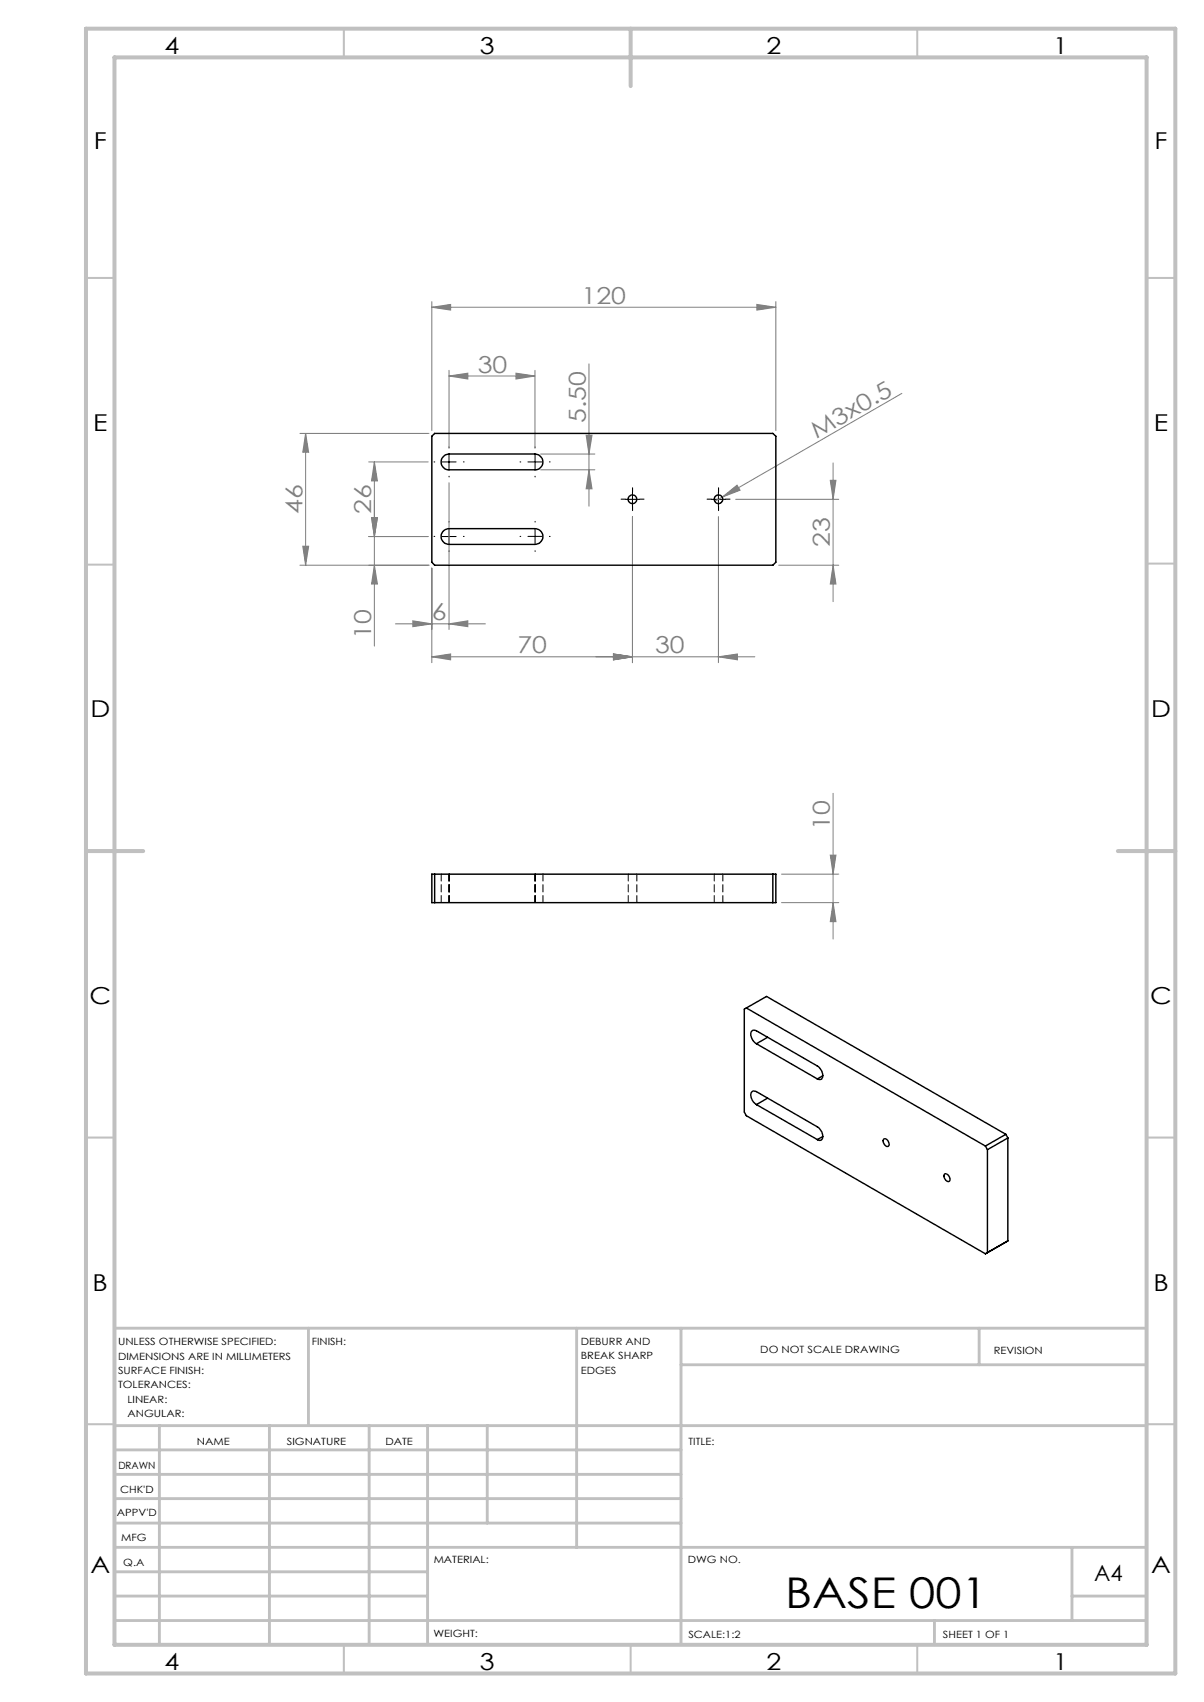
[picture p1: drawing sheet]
<svg xmlns="http://www.w3.org/2000/svg" width="210mm" height="297mm" viewBox="0 0 210 297" stroke-linecap="round" stroke-linejoin="round" font-family="sans-serif">
<g fill="none" stroke="#808080" stroke-width=".18">
<path d="M75.3 53.6l3.3-.5v1zM75.3 52.6v22.5M75.3 53.6h60M132 53.1l3.3 .5-3.3 .5zM135.3 52.6v22.5M52.3 75.6h22.5M53.3 75.6v23M53.3 75.6l.5 3.3h-1zM78.3 65.6l3.3-.5v1zM78.3 64.6v13.6M78.3 65.6h15M90 65.1l3.3 .5-3.3 .5z"/>
<path d="M93.3 64.6v13.6M94.3 79.2h9.5M102.2 75.9h1.1l-.6 3.3zM102.7 63.5v24.8M157.3 68.6l-31.3 18.1M52.3 98.6h22.5M52.8 95.3h1l-.5 3.3zM64.3 93.6h10.4M64.3 80.6h10.4M64.8 90.3h1l-.5 3.3zM65.3 80.6v32.1M65.3 98.6l.5 3.3h-1z"/>
<path d="M65.3 80.6l.5 3.3h-1zM75.3 99.1v16.5M78.3 84.2v25.7M94.3 82h9.5M102.7 82l.6 3.3h-1.1zM110.3 90.1v25.5M125.3 90.1v25.5M126 86.7l2.6-2 .5 .8zM126 86.7l-1.3 .8M128.3 87.1h18M135.8 98.6h10.5M144.8 83.8h1l-.5 3.3z"/>
<path d="M145.3 98.6l.5 3.3h-1zM145.3 80.8v24.2M69 108.9h15.7M72 108.3l3.3 .6-3.3 .5zM75.3 114.6l3.3-.5v1zM75.3 114.6h56.4M78.3 108.9l3.3-.6v1.1zM107 114.1l3.3 .5-3.3 .5zM125.3 114.6l3.3-.5v1zM145.3 138.4v25.5M136.3 157.5h10M136.3 152.5h10"/>
<path d="M144.8 149.2h1l-.5 3.3zM145.3 157.5l.5 3.3h-1z"/>
</g>
<g fill="none" stroke="#000" stroke-width=".18" stroke-dasharray="15.2 1.3 1.3 1.3">
<path d="M78.3 78.1v-.1M93.3 78.1v-.1M75.8 80.6h-.1M75.8 93.6h-.1M78.3 83.1v.1M78.3 91.1v-.1M78.3 96.1v.1M80.8 80.6h.2M80.8 93.6h.2M90.8 80.6h-.1M90.8 93.6h-.1M93.3 80.6h1.3"/>
<path d="M93.3 80.6v-1.2M93.3 80.6h-1.2M93.3 80.6v1.3M93.3 83.1v.1M93.3 93.6h1.3M93.3 93.6v-1.2M93.3 93.6h-1.2M93.3 93.6v1.3M93.3 91.1v-.1M93.3 96.1v.1M95.8 80.6h.2M95.8 93.6h.2"/>
<path d="M109.1 87.1h-.8M110.3 85.9v-.8M110.3 88.4v.7M111.6 87.1h.7M124.1 87.1h-.8M125.3 85.9v-.8M125.3 88.4v.7M126.6 87.1h.7"/>
</g>
<path d="M78.3 79.4v2.5M77 80.6h2.6M77 93.6h2.6M78.3 92.4v2.5M109.1 87.1h2.4M110.3 85.9v2.5M124.1 87.1h2.5M125.3 85.9v2.5" fill="none" stroke="#000" stroke-width=".18"/>
<g fill="none" stroke="#c0c0c0" stroke-width=".35">
<path d="M60 5v5M160 5v5M15 48.5h5M200 48.5h5M15 98.5h5M200 98.4h5M15 198.5h5M200 198.5h5M15 248.5h5M200 248.5h5M60 287v5M110 287v5"/>
<path d="M160 287v5"/>
</g>
<g fill="none" stroke="#c0c0c0" stroke-width=".5">
<path d="M53.8 231.8v17M100.6 231.8v38.2M118.8 231.8v55.2M118.8 238.2h81.2M170.8 231.8v6.4M200 231.8h-180v55.2M20 248.8h180M20 257.3h98.8M20 253h98.8M27.8 248.8v38.2M47 248.8v38.2M64.4 248.8v38.2"/>
<path d="M74.6 248.8v38.2M85 248.8v17M20 265.8h98.8M20 261.5h98.8M20 278.5h54.6M20 274.3h54.6M20 270h180M187 278.5h13M187 270v12.8M20 282.8h180M163 282.8v4.2"/>
</g>
<path d="M15 5h190v287h-190zM20 10h180v277h-180zM110 5v10M15 148.5h10M195 148.5h10" fill="none" stroke="#c0c0c0" stroke-width=".7"/>
<g fill="#808080">
<path d="M126 86.7l2.6-2 .5 .8z"/>
<path d="M90 65.1l3.3 .5-3.3 .5zM78.3 65.6l3.3-.5v1z"/>
<path d="M72 108.3l3.3 .6-3.3 .5zM78.3 108.9l3.3-.6v1.1zM75.3 114.6l3.3-.5v1zM107 114.1l3.3 .5-3.3 .5zM107 114.1l3.3 .5-3.3 .5zM125.3 114.6l3.3-.5v1z"/>
<path d="M75.3 53.6l3.3-.5v1zM132 53.1l3.3 .5-3.3 .5z"/>
<path d="M102.7 82l.6 3.3h-1.1zM102.2 75.9h1.1l-.6 3.3zM64.8 90.3h1l-.5 3.3zM65.3 80.6l.5 3.3h-1z"/>
<path d="M65.3 98.6l.5 3.3h-1zM64.8 90.3h1l-.5 3.3zM145.3 98.6l.5 3.3h-1zM144.8 83.8h1l-.5 3.3z"/>
<path d="M145.3 157.5l.5 3.3h-1zM144.8 149.2h1l-.5 3.3z"/>
<path d="M53.3 75.6l.5 3.3h-1zM52.8 95.3h1l-.5 3.3z"/>
</g>
<g fill="none" stroke="#000" stroke-width=".25">
<path d="M75.3 76.1l.5-.5h59l.5 .5v22l-.5 .5h-59l-.5-.5zM77.2 79.8l.4-.4 .7-.2h15a1.38 1.38 0 0 1 1.4 1.4 1.38 1.38 0 0 1-1.4 1.4h-15a1.35 1.35 0 0 1-1.2-.8 1.35 1.35 0 0 1 .1-1.4zM77.2 92.8l.4-.3 .7-.3h15a1.38 1.38 0 0 1 1.4 1.4 1.38 1.38 0 0 1-1.4 1.4h-15a1.38 1.38 0 0 1-1.2-.8 1.38 1.38 0 0 1 .1-1.4zM75.3 152.5h60v5h-60zM75.8 152.5v5M134.8 152.5v5M130.2 175.9l-.4 .2v18l.4 .6 41.7 24.1M130.2 175.9l41.7 24.1M130.2 175.9l3.5-2 41.7 24M131.9 182.1a1.74 1.74 0 0 1-.7-2.2l.2-.1 .5 .1 10.7 6.1a1.84 1.84 0 0 1 .7 2.3l-.2 .1-.5-.1M131.9 192.8a1.74 1.74 0 0 1-.7-2.3l.2-.1 .5 .1 10.7 6.1a1.81 1.81 0 0 1 .7 2.3l-.2 .1-.5-.1M131.9 182.1l10.7 6.2"/>
<path d="M131.9 192.8l10.7 6.1M133.9 181l-2 1.1M133.9 191.6l-2 1.2M143.5 187.7l-.9 .6M143.5 198.3l-.9 .6M154.1 198.8a.78 .78 0 0 1 .8 .3 .78 .78 0 0 1 .1 .9 .82 .82 0 0 1-.9-1.1zM171.9 200l.3 .6M175.4 197.9l-3.5 2.1M175.4 197.9l.4 .7M175.8 198.6l-3.6 2M175.8 198.6v17.9M164.8 204.9a.85 .85 0 0 1 .7 1.3 .88 .88 0 0 1-.7-1.3z"/>
<path d="M172.2 200.6v18l-.3 .2M175.8 216.5l-3.9 2.3M175.8 216.5l-.4 .2"/>
<circle cx="110.3" cy="87.1" r=".75"/>
<circle cx="125.3" cy="87.1" r=".75"/>
</g>
<path d="M77 152.5v5M78.3 152.5v5M93.3 152.5v5M94.7 157.5v-5M109.6 152.5v5M111.1 157.5v-5M124.6 152.5v5M126.1 157.5v-5" fill="none" stroke="#000" stroke-width=".18" stroke-dasharray="1.3 .6"/>
<text font-size="7.4" x="136.9" y="280.5">BASE 001</text>
<g font-size="4.1">
<text x="28.7" y="9.4">4</text>
<text x="83.7" y="9.4">3</text>
<text x="133.7" y="9.4">2</text>
<text x="183.7" y="9.4">1</text>
<text x="16.4" y="25.9">F</text>
<text x="201.4" y="25.9">F</text>
<text x="16.2" y="75.2">E</text>
<text x="201.3" y="75.2">E</text>
<text x="15.8" y="125.2">D</text>
<text x="200.8" y="125.2">D</text>
<text x="15.6" y="175.2">C</text>
<text x="200.6" y="175.2">C</text>
<text x="16.2" y="225.2">B</text>
<text x="201.2" y="225.2">B</text>
<text x="15.8" y="274.4">A</text>
<text x="200.8" y="274.4">A</text>
<text x="28.7" y="291.4">4</text>
<text x="83.7" y="291.4">3</text>
<text x="133.7" y="291.4">2</text>
<text x="183.7" y="291.4">1</text>
</g>
<g font-size="4.1" fill="#808080">
<text x="101.5" y="53">120</text>
<text x="83.3" y="65">30</text>
<text x="102.2" y="73.8" transform="rotate(-90 102.2 73.8)">5.50</text>
<text x="142.4" y="76.6" transform="rotate(-30 142.4 76.6)">M3x0.5</text>
<text x="52.8" y="89.7" transform="rotate(-90 52.8 89.7)">46</text>
<text x="64.8" y="89.7" transform="rotate(-90 64.8 89.7)">26</text>
<text x="144.8" y="95.4" transform="rotate(-90 144.8 95.4)">23</text>
<text x="64.8" y="111.4" transform="rotate(-90 64.8 111.4)">10</text>
<text x="75.3" y="108.3">6</text>
<text x="90.2" y="114">70</text>
<text x="114.2" y="114">30</text>
<text x="144.8" y="144.9" transform="rotate(-90 144.8 144.9)">10</text>
</g>
<text font-size="3.9" x="190.9" y="275.8">A4</text>
<g font-size="1.7">
<text x="20.6" y="234.8">UNLESS OTHERWISE SPECIFIED:</text>
<text x="20.6" y="237.3">DIMENSIONS ARE IN MILLIMETERS</text>
<text x="20.6" y="239.8">SURFACE FINISH:</text>
<text x="54.4" y="234.8">FINISH:</text>
<text x="101.3" y="234.7">DEBURR AND</text>
<text x="101.3" y="237.2">BREAK SHARP</text>
<text x="101.3" y="239.7">EDGES</text>
<text x="132.6" y="236.2">DO NOT SCALE DRAWING</text>
<text x="173.3" y="236.4">REVISION</text>
<text x="20.6" y="242.3">TOLERANCES:</text>
<text x="22.2" y="244.8">LINEAR:</text>
<text x="22.2" y="247.3">ANGULAR:</text>
<text x="20.6" y="256.3">DRAWN</text>
<text x="34.3" y="252.2">NAME</text>
<text x="50" y="252.1">SIGNATURE</text>
<text x="67.2" y="252.1">DATE</text>
<text x="120.1" y="252.1">TITLE:</text>
<text x="20.9" y="260.5">CHK'D</text>
<text x="20.4" y="264.6">APPV'D</text>
<text x="21.1" y="269">MFG</text>
<text x="21.5" y="273.2">Q.A</text>
<text x="75.6" y="272.7">MATERIAL:</text>
<text x="120" y="272.7">DWG NO.</text>
<text x="75.6" y="285.7">WEIGHT:</text>
<text x="120.1" y="285.8">SCALE:1:2</text>
<text x="164.5" y="285.8">SHEET 1 OF 1</text>
</g>
</svg>
